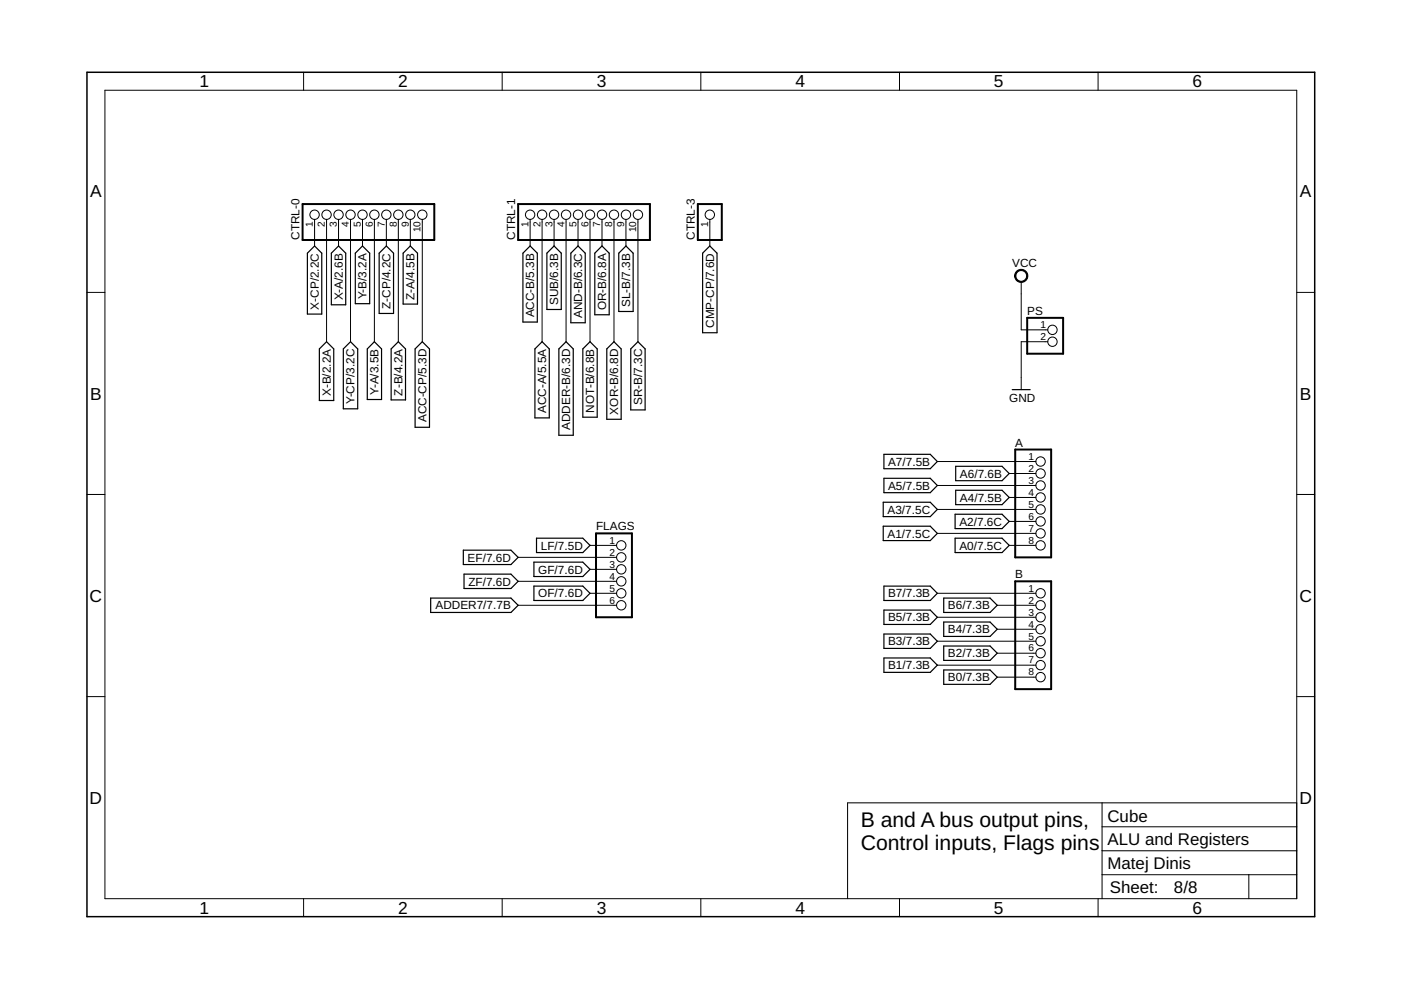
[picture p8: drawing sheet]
<svg xmlns="http://www.w3.org/2000/svg" width="297mm" height="210mm" viewBox="0 0 297 210" stroke-linecap="round" stroke-linejoin="round" font-family="sans-serif">
<g fill="none" stroke="#000" stroke-width=".25">
<path d="M66.7 52.2l1.5 1.5v12.9h-3v-12.9zM71.8 52.2l1.5 1.5v10.9h-3v-10.9zM76.9 52.2l1.5 1.5v10.7h-3.1v-10.7zM81.9 52.2l1.5 1.5v12.8h-3v-12.8zM87 52.2l1.5 1.5v10.8h-3v-10.8zM112.4 52.2l1.5 1.5v14.6h-3v-14.6zM117.5 52.2l1.5 1.5v11.9h-3v-11.9zM122.6 52.2l1.5 1.5v14.7h-3.1v-14.7zM127.6 52.2l1.6 1.5v13h-3.1v-13zM132.7 52.2l1.5 1.5v12.3h-3v-12.3zM150.5 52.2l1.5 1.5v16.8h-3v-16.8zM69.2 72.5l1.6 1.5v10.9h-3.1v-10.9z"/>
<path d="M74.3 72.5l1.5 1.5v12.7h-3v-12.7zM79.4 72.5l1.5 1.5v10.7h-3v-10.7zM84.5 72.5l1.5 1.5v10.8h-3.1v-10.8zM89.5 72.5l1.6 1.5v16.6h-3.1v-16.6zM114.9 72.5l1.6 1.5v14.6h-3.1v-14.6zM120 72.5l1.5 1.5v18.3h-3v-18.3zM125.1 72.5l1.5 1.5v14.5h-3v-14.5zM130.2 72.5l1.5 1.5v14.9h-3v-14.9zM135.3 72.5l1.5 1.5v12.9h-3.1v-12.9zM187.4 96.3h9.8l1.5 1.6-1.5 1.5h-9.8zM202.6 98.9h9.8l1.6 1.5-1.6 1.5h-9.8zM214.6 82.6h3.8"/>
<path d="M98.2 116.6h10.1l1.6 1.6-1.6 1.5h-10.1zM113.2 119.2h10.4l1.5 1.5-1.5 1.5h-10.4zM113.7 114.1h9.9l1.5 1.5-1.5 1.6h-9.9zM187.3 111.6h9.9l1.5 1.5-1.5 1.5h-9.9zM187.3 106.5h9.9l1.5 1.5-1.5 1.5h-9.9zM187.4 101.4h9.8l1.5 1.5-1.5 1.6h-9.8zM202.5 109h9.9l1.6 1.6-1.6 1.5h-9.9zM202.5 114.1h9.9l1.6 1.5-1.6 1.6h-9.9zM202.6 103.9h9.8l1.6 1.6-1.6 1.5h-9.8zM91.3 126.8h17l1.6 1.5-1.6 1.6h-17zM98.4 121.7h9.9l1.6 1.6-1.6 1.5h-9.9zM113.2 124.3h10.4l1.5 1.5-1.5 1.5h-10.4z"/>
<path d="M187.4 124.3h9.8l1.5 1.5-1.5 1.5h-9.8zM187.4 129.3h9.8l1.5 1.6-1.5 1.5h-9.8zM187.4 134.4h9.8l1.5 1.6-1.5 1.5h-9.8zM187.4 139.5h9.8l1.5 1.5-1.5 1.6h-9.8zM200.1 126.8h9.8l1.5 1.5-1.5 1.6h-9.8zM200.1 131.9h9.8l1.5 1.5-1.5 1.5h-9.8zM200.1 137h9.8l1.5 1.5-1.5 1.5h-9.8zM200.1 142h9.8l1.5 1.6-1.5 1.5h-9.8z"/>
</g>
<g fill="none" stroke="#000" stroke-width=".21">
<path d="M22.2 19.1h252.7v171.4h-252.7zM64.4 15.3v3.8M106.5 15.3v3.8M148.6 15.3v3.8M190.7 15.3v3.8M232.8 15.3v3.8M66.7 46.5v5.7M69.2 46.5v26M71.8 46.5v5.7M74.3 46.5v26M76.9 46.5v5.7M79.4 46.5v26"/>
<path d="M81.9 46.5v5.7M84.5 46.5v26M87 46.5v5.7M89.5 46.5v26M112.4 46.5v5.7M114.9 46.5v26M117.5 46.5v5.7M120 46.5v26M122.6 46.5v5.7M125.1 46.5v26M127.6 46.5v5.7M130.2 46.5v26"/>
<path d="M132.7 46.5v5.7M135.3 46.5v26M150.5 46.5v5.7M216.5 59.8v10.1h5.7M18.4 62h3.8M222.2 72.5h-5.7v10.1M274.9 62h3.8M198.7 97.9h20.9M18.4 104.8h3.8M109.9 118.2h20.8M125.1 115.6h5.6M198.7 102.9h20.9"/>
<path d="M198.7 108h20.9M198.7 113.1h20.9M214 100.4h5.6M214 105.5h5.6M214 110.6h5.6M214 115.6h5.6M274.9 104.8h3.8M109.9 128.3h20.8M109.9 123.3h20.8M125.1 125.8h5.6M125.1 120.7h5.6M198.7 125.8h20.9"/>
<path d="M198.7 130.9h20.9M198.7 136h20.9M211.4 128.3h8.2M211.4 133.4h8.2M211.4 138.5h8.2M18.4 147.7h3.8M198.7 141h20.9M211.4 143.6h8.2M274.9 147.7h3.8M233.7 170.2v20.3M233.7 175.3h41.2M274.9 170.2h-95.2v20.3"/>
<path d="M64.4 190.5v3.9M106.5 190.5v3.9M148.6 190.5v3.9M190.7 190.5v3.9M232.8 190.5v3.9M233.7 185.5h41.2M233.7 180.4h41.2M264.8 185.5v5"/>
<circle cx="66.7" cy="45.5" r=".99"/>
<circle cx="69.2" cy="45.5" r=".99"/>
<circle cx="71.8" cy="45.5" r=".99"/>
<circle cx="74.3" cy="45.5" r=".99"/>
<circle cx="76.9" cy="45.5" r=".99"/>
<circle cx="79.4" cy="45.5" r=".99"/>
<circle cx="81.9" cy="45.5" r=".99"/>
<circle cx="84.5" cy="45.5" r=".99"/>
<circle cx="87" cy="45.5" r=".99"/>
<circle cx="89.5" cy="45.5" r=".99"/>
<circle cx="112.4" cy="45.5" r=".99"/>
<circle cx="114.9" cy="45.5" r=".99"/>
<circle cx="117.5" cy="45.5" r=".99"/>
<circle cx="120" cy="45.5" r=".99"/>
<circle cx="122.6" cy="45.5" r=".99"/>
<circle cx="125.1" cy="45.5" r=".99"/>
<circle cx="127.6" cy="45.5" r=".99"/>
<circle cx="130.2" cy="45.5" r=".99"/>
<circle cx="132.7" cy="45.5" r=".99"/>
<circle cx="135.3" cy="45.5" r=".99"/>
<circle cx="150.5" cy="45.5" r=".99"/>
<circle cx="223.1" cy="72.5" r="1"/>
<circle cx="223.1" cy="69.9" r="1"/>
<circle cx="220.6" cy="97.9" r="1"/>
<circle cx="131.7" cy="115.6" r=".99"/>
<circle cx="131.7" cy="118.2" r=".99"/>
<circle cx="220.6" cy="102.9" r="1"/>
<circle cx="220.6" cy="105.5" r="1"/>
<circle cx="220.6" cy="108" r="1"/>
<circle cx="220.6" cy="115.6" r="1"/>
<circle cx="220.6" cy="100.4" r="1"/>
<circle cx="220.6" cy="110.6" r="1"/>
<circle cx="220.6" cy="113.1" r="1"/>
<circle cx="131.7" cy="120.7" r=".99"/>
<circle cx="131.7" cy="123.3" r=".99"/>
<circle cx="131.7" cy="125.8" r=".99"/>
<circle cx="131.7" cy="128.3" r=".99"/>
<circle cx="220.6" cy="128.3" r="1"/>
<circle cx="220.6" cy="130.9" r="1"/>
<circle cx="220.6" cy="133.4" r="1"/>
<circle cx="220.6" cy="136" r="1"/>
<circle cx="220.6" cy="138.5" r="1"/>
<circle cx="220.6" cy="125.8" r="1"/>
<circle cx="220.6" cy="143.6" r="1"/>
<circle cx="220.6" cy="141" r="1"/>
</g>
<path d="M18.4 15.3h260.3v179.1h-260.3z" fill="none" stroke="#000" stroke-width=".32"/>
<path d="M64.2 43.3h27.9v7.6h-27.9zM109.9 43.3h27.9v7.6h-27.9zM148 43.3h5v7.6h-5zM217.8 67.4h7.6v7.6h-7.6zM215.2 95.3h7.7v22.9h-7.7zM126.4 113.1h7.6v17.8h-7.6zM215.2 123.3h7.7v22.8h-7.7z" fill="none" stroke="#000" stroke-width=".42"/>
<path d="M215.5 57.5a1.4 1.4 0 0 1 2.2 .3 1.4 1.4 0 0 1-.8 2 1.4 1.4 0 0 1-1.8-1.3h.3a1.15 1.15 0 0 1 1.6-1.1 1.15 1.15 0 0 1 .3 1.9 1.15 1.15 0 0 1-1.9-.5v-.3h-.3z" fill-rule="evenodd" fill="#000" stroke="#000" stroke-width=".21"/>
<g font-size="4.5">
<text x="182.5" y="175.4">B and A bus output pins,</text>
<text x="182.5" y="180.1">Control inputs, Flags pins</text>
</g>
<g font-size="3.7">
<text x="42.3" y="18.5">1</text>
<text x="84.4" y="18.5">2</text>
<text x="126.5" y="18.5">3</text>
<text x="168.6" y="18.5">4</text>
<text x="210.7" y="18.5">5</text>
<text x="252.9" y="18.5">6</text>
<text x="19.1" y="41.9">A</text>
<text x="275.6" y="41.9">A</text>
<text x="19.1" y="84.7">B</text>
<text x="275.6" y="84.7">B</text>
<text x="19" y="127.6">C</text>
<text x="275.5" y="127.6">C</text>
<text x="19" y="170.4">D</text>
<text x="275.5" y="170.4">D</text>
<text x="42.3" y="193.7">1</text>
<text x="84.4" y="193.7">2</text>
<text x="126.5" y="193.7">3</text>
<text x="168.6" y="193.7">4</text>
<text x="210.7" y="193.7">5</text>
<text x="252.9" y="193.7">6</text>
</g>
<g font-size="3.6">
<text x="234.8" y="179.1">ALU and Registers</text>
<text x="234.8" y="174.3">Cube</text>
<text x="234.8" y="184.2">Matej Dinis</text>
<text x="235.3" y="189.4">Sheet:</text>
<text x="248.9" y="189.3">8/8</text>
</g>
<g font-size="2.5">
<text x="63.5" y="50.9" transform="rotate(-90 63.5 50.9)">CTRL-0</text>
<text x="109.2" y="50.9" transform="rotate(-90 109.2 50.9)">CTRL-1</text>
<text x="147.3" y="50.9" transform="rotate(-90 147.3 50.9)">CTRL-3</text>
<text x="214.6" y="56.6">VCC</text>
<text x="67.6" y="65.6" transform="rotate(-90 67.6 65.6)">X-CP/2.2C</text>
<text x="72.7" y="63.7" transform="rotate(-90 72.7 63.7)">X-A/2.6B</text>
<text x="77.7" y="63.4" transform="rotate(-90 77.7 63.4)">Y-B/3.2A</text>
<text x="82.8" y="65.5" transform="rotate(-90 82.8 65.5)">Z-CP/4.2C</text>
<text x="87.9" y="63.6" transform="rotate(-90 87.9 63.6)">Z-A/4.5B</text>
<text x="118.4" y="64.7" transform="rotate(-90 118.4 64.7)">SUB/6.3B</text>
<text x="128.5" y="65.8" transform="rotate(-90 128.5 65.8)">OR-B/6.8A</text>
<text x="133.6" y="65.1" transform="rotate(-90 133.6 65.1)">SL-B/7.3B</text>
<text x="113.3" y="67.3" transform="rotate(-90 113.3 67.3)">ACC-B/5.3B</text>
<text x="123.4" y="67.4" transform="rotate(-90 123.4 67.4)">AND-B/6.3C</text>
<text x="151.4" y="69.5" transform="rotate(-90 151.4 69.5)">CMP-CP/7.6D</text>
<text x="217.8" y="66.7">PS</text>
<text x="80.3" y="83.7" transform="rotate(-90 80.3 83.7)">Y-A/3.5B</text>
<text x="85.4" y="83.9" transform="rotate(-90 85.4 83.9)">Z-B/4.2A</text>
<text x="70.1" y="84" transform="rotate(-90 70.1 84)">X-B/2.2A</text>
<text x="75.2" y="85.7" transform="rotate(-90 75.2 85.7)">Y-CP/3.2C</text>
<text x="90.4" y="89.5" transform="rotate(-90 90.4 89.5)">ACC-CP/5.3D</text>
<text x="115.8" y="87.6" transform="rotate(-90 115.8 87.6)">ACC-A/5.5A</text>
<text x="126" y="87.5" transform="rotate(-90 126 87.5)">NOT-B/6.8B</text>
<text x="131.1" y="87.9" transform="rotate(-90 131.1 87.9)">XOR-B/6.8D</text>
<text x="136.1" y="85.9" transform="rotate(-90 136.1 85.9)">SR-B/7.3C</text>
<text x="214" y="85.2">GND</text>
<text x="120.9" y="91.2" transform="rotate(-90 120.9 91.2)">ADDER-B/6.3D</text>
<text x="215.3" y="94.7">A</text>
<text x="188.3" y="98.7">A7/7.5B</text>
<text x="203.5" y="101.3">A6/7.6B</text>
<text x="188.3" y="103.8">A5/7.5B</text>
<text x="203.5" y="106.4">A4/7.5B</text>
<text x="126.4" y="112.5">FLAGS</text>
<text x="188.2" y="114">A1/7.5C</text>
<text x="188.2" y="108.9">A3/7.5C</text>
<text x="203.4" y="111.4">A2/7.6C</text>
<text x="99.1" y="119.1">EF/7.6D</text>
<text x="114.7" y="116.5">LF/7.5D</text>
<text x="203.4" y="116.5">A0/7.5C</text>
<text x="99.3" y="124.1">ZF/7.6D</text>
<text x="114.1" y="121.6">GF/7.6D</text>
<text x="215.3" y="122.6">B</text>
<text x="92.3" y="129.2">ADDER7/7.7B</text>
<text x="114.1" y="126.7">OF/7.6D</text>
<text x="188.3" y="131.8">B5/7.3B</text>
<text x="188.3" y="126.7">B7/7.3B</text>
<text x="201" y="129.2">B6/7.3B</text>
<text x="188.3" y="136.8">B3/7.3B</text>
<text x="201" y="134.3">B4/7.3B</text>
<text x="188.3" y="141.9">B1/7.3B</text>
<text x="201" y="139.4">B2/7.3B</text>
<text x="201" y="144.5">B0/7.3B</text>
</g>
<g font-size="2.1">
<text x="66.3" y="48.1" transform="rotate(-90 66.3 48.1)">1</text>
<text x="68.9" y="48.1" transform="rotate(-90 68.9 48.1)">2</text>
<text x="71.4" y="48.1" transform="rotate(-90 71.4 48.1)">3</text>
<text x="74" y="48.1" transform="rotate(-90 74 48.1)">4</text>
<text x="76.5" y="48.1" transform="rotate(-90 76.5 48.1)">5</text>
<text x="79" y="48.1" transform="rotate(-90 79 48.1)">6</text>
<text x="81.6" y="48.1" transform="rotate(-90 81.6 48.1)">7</text>
<text x="84.1" y="48.1" transform="rotate(-90 84.1 48.1)">8</text>
<text x="86.6" y="48.1" transform="rotate(-90 86.6 48.1)">9</text>
<text x="89.2" y="49.2" transform="rotate(-90 89.2 49.2)">10</text>
<text x="112" y="48.1" transform="rotate(-90 112 48.1)">1</text>
<text x="114.6" y="48.1" transform="rotate(-90 114.6 48.1)">2</text>
<text x="117.1" y="48.1" transform="rotate(-90 117.1 48.1)">3</text>
<text x="119.7" y="48.1" transform="rotate(-90 119.7 48.1)">4</text>
<text x="122.2" y="48.1" transform="rotate(-90 122.2 48.1)">5</text>
<text x="124.7" y="48.1" transform="rotate(-90 124.7 48.1)">6</text>
<text x="127.3" y="48.1" transform="rotate(-90 127.3 48.1)">7</text>
<text x="129.8" y="48.1" transform="rotate(-90 129.8 48.1)">8</text>
<text x="132.4" y="48.1" transform="rotate(-90 132.4 48.1)">9</text>
<text x="134.9" y="49.2" transform="rotate(-90 134.9 49.2)">10</text>
<text x="150.1" y="48.1" transform="rotate(-90 150.1 48.1)">1</text>
<text x="220.6" y="69.6">1</text>
<text x="220.6" y="72.1">2</text>
<text x="218.1" y="97.5">1</text>
<text x="218.1" y="100">2</text>
<text x="218.1" y="102.6">3</text>
<text x="218.1" y="105.1">4</text>
<text x="218.1" y="107.7">5</text>
<text x="218.1" y="110.2">6</text>
<text x="218.1" y="112.7">7</text>
<text x="129.2" y="115.3">1</text>
<text x="129.2" y="117.8">2</text>
<text x="218.1" y="115.3">8</text>
<text x="129.2" y="120.4">3</text>
<text x="129.2" y="122.9">4</text>
<text x="129.2" y="125.4">5</text>
<text x="218.1" y="125.4">1</text>
<text x="129.2" y="128">6</text>
<text x="218.1" y="128">2</text>
<text x="218.1" y="130.5">3</text>
<text x="218.1" y="133.1">4</text>
<text x="218.1" y="135.6">5</text>
<text x="218.1" y="138.1">6</text>
<text x="218.1" y="140.7">7</text>
<text x="218.1" y="143.2">8</text>
</g>
</svg>
